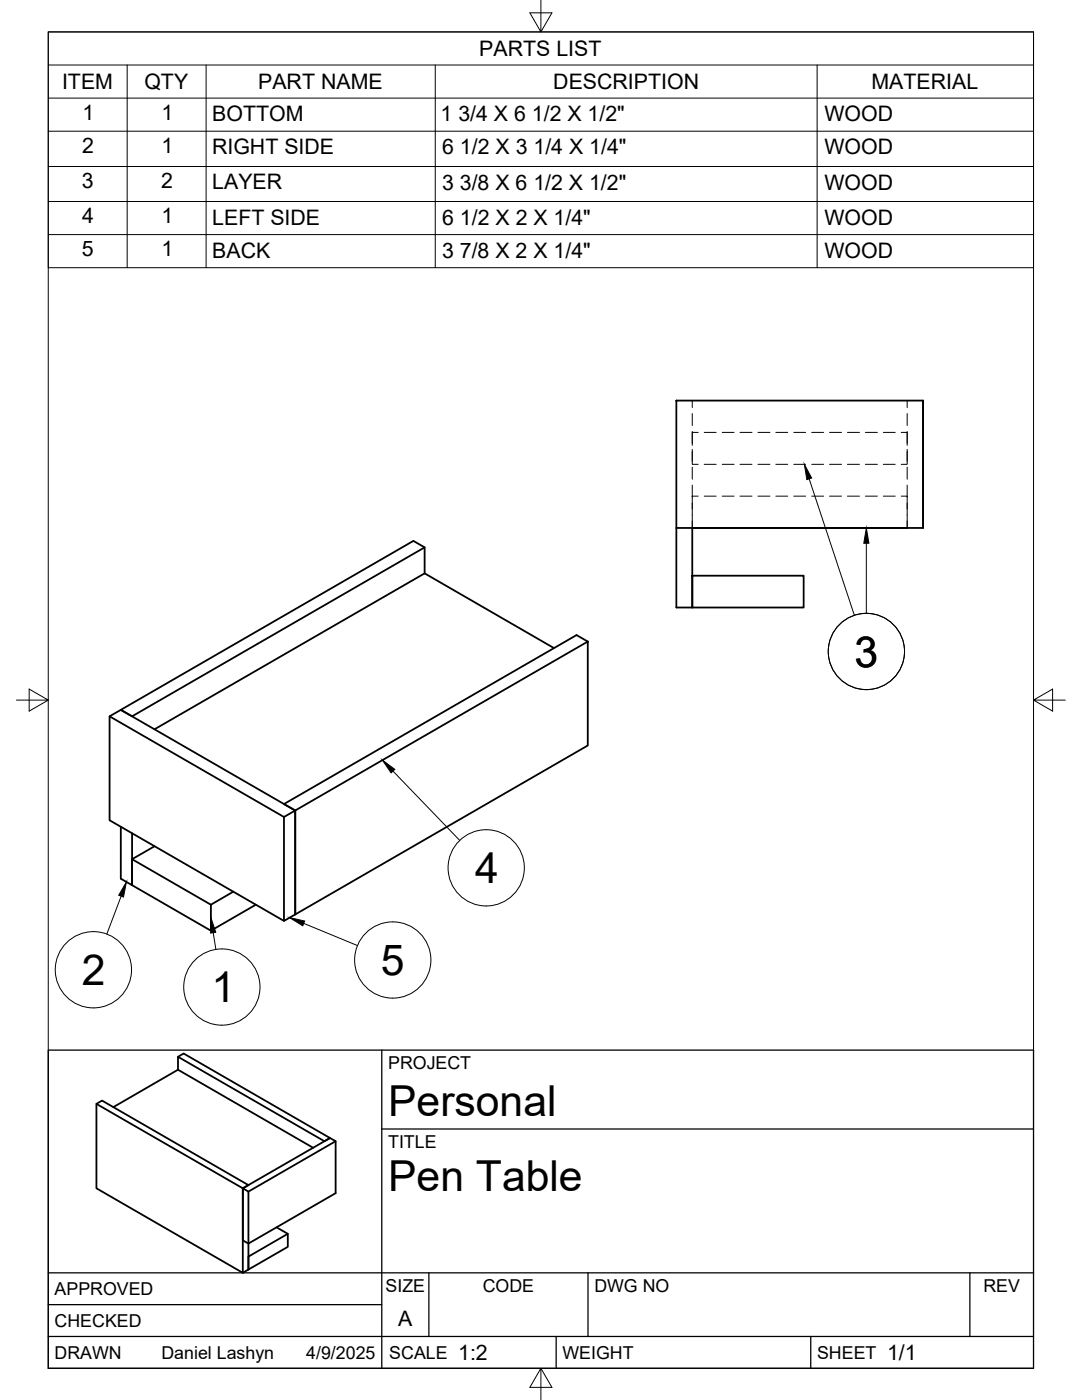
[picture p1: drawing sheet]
<svg xmlns="http://www.w3.org/2000/svg" width="216mm" height="279mm" viewBox="0 0 216 279" stroke-linecap="round" stroke-linejoin="round" font-family="sans-serif">
<!-- layer: Visible -->
<g fill="none" stroke="#000" stroke-width=".36">
<path d="M135 79.9h49.2v25.5h-49.2zM184.2 79.9v25.5M84.7 109.2l-58.3 33.8-2.3-1.3 58.4-33.7 2.2 1.2v5.2M135 105.4v15.8h3.1v-15.8h42.9M138.1 114.9h22.3v6.3h-22.3zM110.6 129.3l-25.9-14.9-53.9 31.1M117.3 128l-2.3-1.3-58.3 33.8 2.2 1.3-34.8-20.1-2.2 1.3v20.7l34.8 20.1 2.2-1.3v-20.7l-2.2 1.2-34.8-20M24.1 165v10.4l2.3 1.3M26.4 176.7l15.7 9v-5.1l4.5-2.7M26.4 176.7v-5.2l15.7 9.1M26.4 166.3v10.4M30.8 168.9l-4.4 2.6"/>
<path d="M56.7 163v20.8M58.9 161.8l58.4-33.8v20.8l-58.4 33.7zM51.1 180.6l-9 5.1M35.5 210.9l1.1-.7 29.2 16.9-1.1 .7-29.2-16.9v2.6M19.2 220.3l29.3 16.9 1.1-.7-29.2-16.9-1.2 .7v16.9l29.3 16.8 1.1-.6v-2.6l7.8-4.6M22.6 221l12.9-7.5 27 15.6M49.6 237.8l17.4-10-1.2-.7-17.3 10.1 1.1 .6v15.6l7.8-4.6v-2.6l-2.2-1.3M67 227.8v10.3l-17.4 10.1-1.1-.7v-10.3v16.8"/>
</g>
<!-- layer: Hidden -->
<g fill="none" stroke="#000" stroke-width=".2">
<path d="M138.1 79.9v1.4M181 79.9v1.4M138.1 90.1v2.6h1.2M138.1 82.5v2.4M138.1 86.1v2.8M138.1 89.7v2.4M138.1 93.2v2.4M138.1 96.8v8.6M138.1 99h1.2M138.1 86.3h1.2M140.5 99h2.4M140.5 92.7h2.4"/>
<path d="M140.5 86.3h2.4M144.1 99h2.4M144.1 92.7h2.4M144.1 86.3h2.4M147.7 99h2.4M147.7 92.7h2.4M147.7 86.3h2.4M151.2 99h2.4M151.2 92.7h2.4M151.2 86.3h2.4M154.8 99h2.4M154.8 92.7h2.4"/>
<path d="M154.8 86.3h2.4M158.4 99h2.4M158.4 92.7h2.4M158.4 86.3h2.4M162 99h2.3M162 92.7h2.3M162 86.3h2.3M165.5 99h2.4M165.5 92.7h2.4M165.5 86.3h2.4M169.1 99h2.4M169.1 92.7h2.4"/>
<path d="M169.1 86.3h2.4M172.7 99h2.4M172.7 92.7h2.4M172.7 86.3h2.4M176.3 99h2.3M176.3 92.7h2.3M176.3 86.3h2.3M179.8 99h1.2v2.6M179.8 86.3h1.2v2.6M181 90.1v2.6h-1.2M181 82.5v2.4M181 86.1v2.4"/>
<path d="M181 89.7v2.4M181 93.2v2.4M181 96.8v2.4M181 100.4v5"/>
</g>
<!-- layer: Border -->
<path d="M9.6 6.4h196.6v266.7h-196.6zM107.9 0v6.4l-2.2-3.8h4.4l-2.2 3.8M3.3 139.7h6.3l-3.8-2.2v4.4l3.8-2.2M206.2 139.7l3.8 2.2v-4.4l-3.8 2.2h6.4M107.9 273.1l2.2 3.8h-4.4l2.2-3.8v6.3" fill="none" stroke="#000" stroke-width=".2"/>
<!-- layer: Titleblock -->
<path d="M9.6 209.6h196.6v63.5h-196.6zM76.2 209.6v63.5M76.2 225.3h130M9.6 254h196.6M85.6 254v12.7M117.3 254v12.7M193.5 254v12.7M9.6 266.7h196.6M9.6 260.4h66.6M111 266.7v6.4M161.8 266.7v6.4" fill="none" stroke="#000" stroke-width=".25"/>
<!-- layer: Parts Lists -->
<path d="M9.6 6.4h196.6v47h-196.6zM9.6 13h196.6M9.6 19.6h196.6M25.4 13v40.4M41.1 13v40.4M86.8 13v40.4M163 13v40.4M9.6 26.2h196.6M9.6 33.2h196.6M9.6 40.2h196.6M9.6 46.8h196.6" fill="none" stroke="#000" stroke-width=".2"/>
<!-- layer: Balloons -->
<g fill="none" stroke="#000" stroke-width=".2">
<circle cx="172.9" cy="130" r="7.6"/>
<circle cx="97" cy="173.2" r="7.6"/>
<circle cx="18.6" cy="193.5" r="7.6"/>
<circle cx="44.3" cy="197" r="7.6"/>
<circle cx="78.4" cy="191.6" r="7.6"/>
</g>
<!-- layer: 0 -->
<path d="M160.5 92.7l1.4 2.7-.9 .3zM172.9 105.4l.5 3h-1zM76.3 151.7l2.5 1.8-.8 .7zM25.2 176l-.6 3-.9-.3zM42.1 183.1l1 3-1.1 .1zM57.8 183.1l3 .7-.4 1z" fill="#000" stroke="#000" stroke-width=".2"/>
<path d="M161.5 95.6l9 27.2M172.9 108.4v14M78.4 153.9l13.3 13.8M24.2 178.9l-2.9 7.5M42.5 186.1l.6 3.4M60.6 184.3l10.7 4.4" fill="none" stroke="#000" stroke-width=".2"/>
<g font-size="8.5">
<text x="170.5" y="133">3</text>
<text x="94.8" y="176.3">4</text>
<text x="16.4" y="196.6">2</text>
<text x="76" y="194.6">5</text>
<text x="42.2" y="200">1</text>
<text x="77.4" y="222.8">Personal</text>
<text x="77.4" y="237.8">Pen Table</text>
</g>
<g font-size="4.3">
<text x="95.6" y="11.2">PARTS LIST</text>
<text x="12.4" y="17.8">ITEM</text>
<text x="28.8" y="17.7">QTY</text>
<text x="51.5" y="17.8">PART NAME</text>
<text x="110.4" y="17.8">DESCRIPTION</text>
<text x="173.9" y="17.8">MATERIAL</text>
<text x="16.5" y="23.9">1</text>
<text x="32.2" y="23.9">1</text>
<text x="42.4" y="24.2">BOTTOM</text>
<text x="87.9" y="24.2">1 3/4 X 6 1/2 X 1/2&quot;</text>
<text x="164.5" y="24.2">WOOD</text>
<text x="16.4" y="30.5">2</text>
<text x="32.2" y="30.5">1</text>
<text x="42.3" y="30.8">RIGHT SIDE</text>
<text x="88.2" y="30.8">6 1/2 X 3 1/4 X 1/4&quot;</text>
<text x="164.5" y="30.8">WOOD</text>
<text x="16.3" y="37.6">3</text>
<text x="32.1" y="37.6">2</text>
<text x="42.4" y="37.8">LAYER</text>
<text x="88.2" y="37.9">3 3/8 X 6 1/2 X 1/2&quot;</text>
<text x="164.5" y="37.9">WOOD</text>
<text x="16.4" y="44.5">4</text>
<text x="32.2" y="44.6">1</text>
<text x="42.4" y="44.9">LEFT SIDE</text>
<text x="88.2" y="44.9">6 1/2 X 2 X 1/4&quot;</text>
<text x="164.5" y="44.9">WOOD</text>
<text x="16.3" y="51.1">5</text>
<text x="32.2" y="51.2">1</text>
<text x="42.4" y="51.5">BACK</text>
<text x="88.2" y="51.5">3 7/8 X 2 X 1/4&quot;</text>
<text x="164.5" y="51.5">WOOD</text>
<text x="79.5" y="264.5">A</text>
<text x="91.4" y="271.4">1:2</text>
<text x="177" y="271.4">1/1</text>
</g>
<g font-size="3.5">
<text x="77.4" y="213.4">PROJECT</text>
<text x="77.4" y="229.1">TITLE</text>
<text x="76.9" y="257.8">SIZE</text>
<text x="96.3" y="257.8">CODE</text>
<text x="118.6" y="257.8">DWG NO</text>
<text x="196.2" y="257.8">REV</text>
<text x="10.9" y="258.5">APPROVED</text>
<text x="10.9" y="264.8">CHECKED</text>
<text x="10.9" y="271.2">DRAWN</text>
<text x="32.2" y="271.2">Daniel Lashyn</text>
<text x="61.1" y="271.2">4/9/2025</text>
<text x="77.7" y="271.2">SCALE</text>
<text x="112.2" y="271.2">WEIGHT</text>
<text x="163" y="271.2">SHEET</text>
</g>
</svg>
